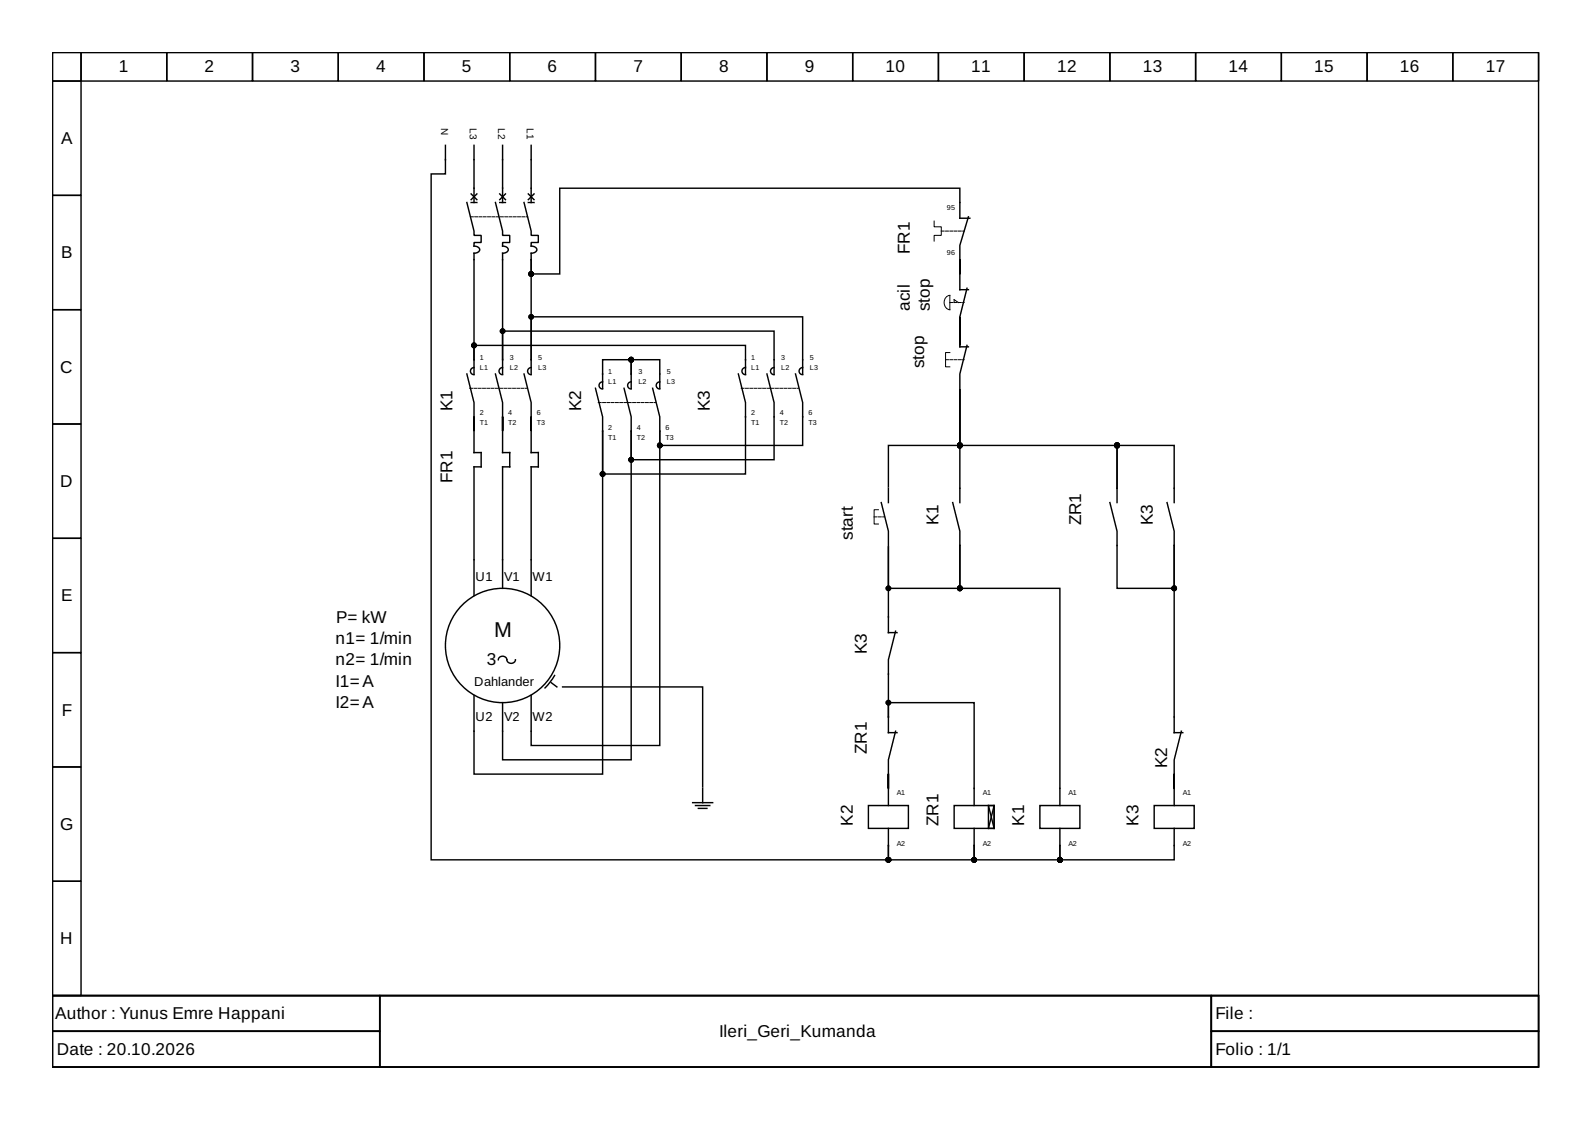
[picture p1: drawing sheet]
<svg xmlns="http://www.w3.org/2000/svg" width="297mm" height="210mm" viewBox="0 0 297 210" stroke-linecap="round" stroke-linejoin="round" font-family="sans-serif">
<g fill="none" stroke="#000" stroke-width=".27">
<path d="M9.8 9.8h277.3v176h-277.3zM9.8 9.8h5.3v5.3h-5.3zM9.8 15.1h5.3v21.4h-5.3zM15.1 9.8h16v5.3h-16zM31.1 9.8h16v5.3h-16zM47.1 9.8h16v5.3h-16zM63.1 9.8h16v5.3h-16zM79.1 9.8h16v5.3h-16zM95.1 9.8h16v5.3h-16zM111.1 9.8h16v5.3h-16zM127.1 9.8h16v5.3h-16zM143.1 9.8h16v5.3h-16z"/>
<path d="M159.1 9.8h16v5.3h-16zM175.1 9.8h16v5.3h-16zM191.1 9.8h16v5.3h-16zM207.1 9.8h16v5.3h-16zM223.1 9.8h16v5.3h-16zM239.1 9.8h16v5.3h-16zM255.1 9.8h16v5.3h-16zM271.1 9.8h16v5.3h-16zM9.8 36.5h5.3v21.3h-5.3zM83.1 27.1v5.4h-2.7v127.9h85.4v-2.6M87.1 37.8l1.3 5.3v.8h1.4v1.3h-1.4v.7a.8 .8 0 0 1 1 .9l-.5 .4h-.5v19.9M87.9 36.2l1.1 1.1"/>
<path d="M87.9 37.8h1.1M88.4 27.1v10.7M89 36.2l-1.1 1.1M92.4 37.8l1.4 5.3v.8h1.3v1.3h-1.3v.7a.8 .8 0 0 1 1 .9l-.6 .4h-.4v19.9M93.2 36.2l1.1 1.1M93.2 37.8h1.1M93.8 27.1v10.7M94.3 36.2l-1.1 1.1M97.8 37.8l1.3 5.3v.8h1.3v1.3h-1.3v.7a.8 .8 0 0 1 1 .9l-.6 .4h-.4v1.2M98.6 36.2l1 1.1M98.6 37.8h1M99.1 27.1v10.7"/>
<path d="M99.6 36.2l-1 1.1M9.8 57.8h5.3v21.3h-5.3zM99.1 48.4v18.7M180.4 53.8l-1.3 5.3v2.7M180.7 40.5l-1.6 5.3v5.3v-2.7v5.6h1.6M181 40.7h-1.9v-5.6h-74.7v16h-5.3v-2.7M9.8 79.1h5.3v21.3h-5.3zM87.1 69.8l1.3 5.3v5.3v-2.6v2.4M88.4 68.6a.67 .67 0 0 0-.6 .6 .67 .67 0 0 0 .6 .7M88.4 67.1v2.7M88.4 67.1v-2.7h50.7v5.4M92.4 69.8l1.4 5.3v5.3v-2.6v2.4"/>
<path d="M93.8 68.6a.67 .67 0 0 0-.7 .6 .67 .67 0 0 0 .7 .7M93.8 67.1v2.7M93.8 67.1v-5.3h50.6v8M97.8 69.8l1.3 5.3v5.3v-2.6v2.4M99.1 68.6a.67 .67 0 0 0-.7 .6 .67 .67 0 0 0 .7 .7M99.1 67.1v2.7M99.1 67.1v-8h50.7v10.7M111.1 72.4l1.3 5.4v2.6M112.4 71.2a.67 .67 0 0 0-.6 .7 .67 .67 0 0 0 .6 .7M116.4 72.4l1.4 5.4v2.6M117.8 71.2a.67 .67 0 0 0-.7 .7 .67 .67 0 0 0 .7 .7M117.8 69.8v2.6"/>
<path d="M117.8 69.8v-2.7h-5.4v5.3M117.8 69.8v-2.7h5.3v5.3M121.8 72.4l1.3 5.4v2.6M123.1 71.2a.67 .67 0 0 0-.7 .7 .67 .67 0 0 0 .7 .7M137.8 69.8l1.3 5.3v13.3h-26.7v-8M139.1 68.6a.67 .67 0 0 0-.7 .6 .67 .67 0 0 0 .7 .7M143.1 69.8l1.3 5.3v10.7h-26.6v-5.4M144.4 68.6a.67 .67 0 0 0-.6 .6 .67 .67 0 0 0 .6 .7M148.4 69.8l1.4 5.3v8h-26.7v-2.7M149.8 68.6a.67 .67 0 0 0-.7 .6 .67 .67 0 0 0 .7 .7M179.1 72.7v10.4h-13.3v7.7M179.1 61.5v-2.4v5.3v-2.6"/>
<path d="M179.1 72.7v21.1M179.1 72.7v10.4h29.3v8M179.1 61.8v2.9h1.6M180.4 64.4l-1.3 5.4v2.6M88.4 80.4v4h1.4v2.7h-1.4v4M88.4 91.4v19.7M93.8 80.4v4h1.3v2.7h-1.3v4M93.8 91.4v18.4M99.1 80.4v4h1.3v2.7h-1.3v4M99.1 91.4v19.7M112.4 80.4v64h-24v-14.6M117.8 80.4v61.4h-24v-10.7"/>
<path d="M123.1 80.4v58.7h-24v-9.3M164.4 93.8l1.4 5.3v2.7M165.8 91.1v2.7M177.8 93.8l1.3 5.3v2.7M207.1 93.8l1.3 5.3v10.7h10.7v-8M208.4 91.1v2.7M208.4 91.1v-8h10.7v10.7M217.8 93.8l1.3 5.3v2.7M9.8 100.4h5.3v21.4h-5.3zM167.1 117.8l-1.3 5.3v10.7M179.1 101.8v8h-13.3v-7.8v16h1.6M179.1 101.8v8h18.7v40.5"/>
<path d="M219.1 101.8v34.9h1.6M9.8 121.8h5.3v21.3h-5.3zM94.6 123.1a.82 .82 0 0 0-.8-.7 .82 .82 0 0 0-.8 .7M94.6 123.1a.81 .81 0 0 0 .8 .7 .81 .81 0 0 0 .8-.7M102.8 127.4l1.1 .8M103.5 126l-.8 1.3-1 1.1M105 128.2h26.1v18.6M165.8 133.8v2.9h1.6M165.8 133.8v-2.7h16v19.2M167.1 136.4l-1.3 5.4v8.5M220.4 136.4l-1.3 5.4v8.5M9.8 143.1h5.3v21.3h-5.3z"/>
<path d="M129.2 149.8h3.8M129.8 150.3h2.6M130.3 150.8h1.6M131.1 147.1v2.7M162 150.3h7.5v4.3h-7.5zM165.8 154.6v3.2M165.8 157.8v2.6h16v-2.6M178 150.3h7.5v4.3h-7.5zM181.8 154.6v3.2M181.8 157.8v2.6h16v-2.6M184.4 150.3h1.1v4.3h-1.1zM184.4 150.3l1.1 4.3"/>
<path d="M185.5 150.3l-1.1 4.3M194 150.3h7.5v4.3h-7.5zM197.8 154.6v3.2M215.4 150.3h7.4v4.3h-7.4zM219.1 154.6v5.8h-21.3v-2.6M9.8 164.4h5.3v21.4h-5.3zM9.8 185.8h277.3v13.3h-277.3zM9.8 185.8h61v6.6h-61zM9.8 192.4h61v6.7h-61zM70.8 185.8h155.2v13.3h-155.2zM226 185.8h61.1v6.6h-61.1zM226 192.4h61.1v6.7h-61.1z"/>
<circle cx="93.8" cy="120.4" r="10.7"/>
</g>
<path d="M87.8 40.5h10.6M175.6 43.1h4.3M177.2 56.4h2.7M87.6 72.4h10.7M111.6 75.1h10.7M138.3 72.4h10.7M176.4 67.1h3.5M163.1 96.4h1.9" fill="none" stroke="#000" stroke-width=".19" stroke-dasharray=".5 .3"/>
<path d="M174.3 41.3v1h1.3v1.6h-1.3v1.1M176.6 55.4l.6-.3v2.7a1.41 1.41 0 0 1-.6-2.4zM178 56.4v-.5l.8 .5M177.2 65.8h-.8v2.6h.8M163.9 95.1h-.8v2.7h.8" fill="none" stroke="#000" stroke-width=".19"/>
<g fill="#000" stroke="#000" stroke-width=".27">
<circle cx="99.1" cy="59.1" r=".4"/>
<circle cx="99.1" cy="51.1" r=".4"/>
<circle cx="88.4" cy="64.4" r=".4"/>
<circle cx="93.8" cy="61.8" r=".4"/>
<circle cx="117.8" cy="67.1" r=".4"/>
<circle cx="112.4" cy="88.4" r=".4"/>
<circle cx="117.8" cy="85.8" r=".4"/>
<circle cx="123.1" cy="83.1" r=".4"/>
<circle cx="179.1" cy="83.1" r=".4"/>
<circle cx="208.4" cy="83.1" r=".4"/>
<circle cx="165.8" cy="109.8" r=".4"/>
<circle cx="179.1" cy="109.8" r=".4"/>
<circle cx="219.1" cy="109.8" r=".4"/>
<circle cx="165.8" cy="131.1" r=".4"/>
<circle cx="165.8" cy="160.4" r=".4"/>
<circle cx="181.8" cy="160.4" r=".4"/>
<circle cx="197.8" cy="160.4" r=".4"/>
</g>
<text font-size="4" x="92.2" y="118.8">M</text>
<g font-size="3.2">
<text x="22.2" y="13.5">1</text>
<text x="38.2" y="13.5">2</text>
<text x="54.2" y="13.5">3</text>
<text x="70.2" y="13.5">4</text>
<text x="86.2" y="13.5">5</text>
<text x="102.2" y="13.5">6</text>
<text x="118.2" y="13.5">7</text>
<text x="134.2" y="13.5">8</text>
<text x="150.2" y="13.5">9</text>
<text x="165.2" y="13.5">10</text>
<text x="181.2" y="13.5">11</text>
<text x="197.2" y="13.5">12</text>
<text x="213.2" y="13.5">13</text>
<text x="229.2" y="13.5">14</text>
<text x="245.2" y="13.5">15</text>
<text x="261.2" y="13.5">16</text>
<text x="277.2" y="13.5">17</text>
<text x="11.4" y="26.9">A</text>
<text x="169.8" y="47.4" transform="rotate(-90 169.8 47.4)">FR1</text>
<text x="11.4" y="48.2">B</text>
<text x="169.8" y="58" transform="rotate(-90 169.8 58)">acil</text>
<text x="173.5" y="58" transform="rotate(-90 173.5 58)">stop</text>
<text x="11.3" y="69.5">C</text>
<text x="172.4" y="68.7" transform="rotate(-90 172.4 68.7)">stop</text>
<text x="84.4" y="76.7" transform="rotate(-90 84.4 76.7)">K1</text>
<text x="108.4" y="76.7" transform="rotate(-90 108.4 76.7)">K2</text>
<text x="132.4" y="76.7" transform="rotate(-90 132.4 76.7)">K3</text>
<text x="11.3" y="90.8">D</text>
<text x="84.4" y="90" transform="rotate(-90 84.4 90)">FR1</text>
<text x="159.1" y="100.7" transform="rotate(-90 159.1 100.7)">start</text>
<text x="175.1" y="98" transform="rotate(-90 175.1 98)">K1</text>
<text x="201.8" y="98" transform="rotate(-90 201.8 98)">ZR1</text>
<text x="215.1" y="98" transform="rotate(-90 215.1 98)">K3</text>
<text x="11.4" y="112.2">E</text>
<text x="62.7" y="116.2">P= kW</text>
<text x="62.6" y="120.2">n1= 1/min</text>
<text x="62.6" y="124.2">n2= 1/min</text>
<text x="90.8" y="124.2">3</text>
<text x="161.8" y="122" transform="rotate(-90 161.8 122)">K3</text>
<text x="62.6" y="128.2">I1=A</text>
<text x="11.5" y="133.5">F</text>
<text x="62.6" y="132.2">I2=A</text>
<text x="161.8" y="140.7" transform="rotate(-90 161.8 140.7)">ZR1</text>
<text x="217.8" y="143.4" transform="rotate(-90 217.8 143.4)">K2</text>
<text x="11.3" y="154.8">G</text>
<text x="159.1" y="154" transform="rotate(-90 159.1 154)">K2</text>
<text x="175.1" y="154" transform="rotate(-90 175.1 154)">ZR1</text>
<text x="191.1" y="154" transform="rotate(-90 191.1 154)">K1</text>
<text x="212.4" y="154" transform="rotate(-90 212.4 154)">K3</text>
<text x="11.3" y="176.2">H</text>
<text x="10.3" y="190.2">Author : Yunus Emre Happani</text>
<text x="226.8" y="190.2">File :</text>
<text x="10.6" y="196.8">Date : 20.10.2026</text>
<text x="134.2" y="193.5">Ileri_Geri_Kumanda</text>
<text x="226.8" y="196.8">Folio : 1/1</text>
</g>
<g font-size="2.4">
<text x="88.7" y="108.4">U1</text>
<text x="94" y="108.4">V1</text>
<text x="99.4" y="108.4">W1</text>
<text x="88.4" y="127.9">Dahlander</text>
<text x="88.7" y="134.6">U2</text>
<text x="94" y="134.6">V2</text>
<text x="99.4" y="134.6">W2</text>
</g>
<g font-size="1.9">
<text x="82.3" y="23.9" transform="rotate(90 82.3 23.9)">N</text>
<text x="87.6" y="23.9" transform="rotate(90 87.6 23.9)">L3</text>
<text x="93" y="23.9" transform="rotate(90 93 23.9)">L2</text>
<text x="98.3" y="23.9" transform="rotate(90 98.3 23.9)">L1</text>
</g>
<g font-size="1.3">
<text x="176.7" y="39.1">95</text>
<text x="176.7" y="47.6">96</text>
<text x="89.5" y="67.1">1</text>
<text x="89.5" y="69">L1</text>
<text x="95.1" y="67.1">3</text>
<text x="95.1" y="69">L2</text>
<text x="100.4" y="67.1">5</text>
<text x="100.4" y="69">L3</text>
<text x="113.5" y="69.8">1</text>
<text x="113.5" y="71.6">L1</text>
<text x="119.1" y="69.8">3</text>
<text x="119.1" y="71.6">L2</text>
<text x="124.4" y="69.8">5</text>
<text x="124.4" y="71.6">L3</text>
<text x="140.2" y="67.1">1</text>
<text x="140.2" y="69">L1</text>
<text x="145.8" y="67.1">3</text>
<text x="145.8" y="69">L2</text>
<text x="151.1" y="67.1">5</text>
<text x="151.1" y="69">L3</text>
<text x="89.5" y="77.5">2</text>
<text x="94.8" y="77.5">4</text>
<text x="100.2" y="77.5">6</text>
<text x="140.2" y="77.5">2</text>
<text x="145.5" y="77.5">4</text>
<text x="150.8" y="77.5">6</text>
<text x="89.5" y="79.4">T1</text>
<text x="94.8" y="79.4">T2</text>
<text x="100.2" y="79.4">T3</text>
<text x="113.5" y="80.2">2</text>
<text x="113.5" y="82">T1</text>
<text x="118.8" y="80.2">4</text>
<text x="118.8" y="82">T2</text>
<text x="124.2" y="80.2">6</text>
<text x="124.2" y="82">T3</text>
<text x="140.2" y="79.4">T1</text>
<text x="145.5" y="79.4">T2</text>
<text x="150.8" y="79.4">T3</text>
<text x="167.4" y="148.3">A1</text>
<text x="183.4" y="148.3">A1</text>
<text x="199.4" y="148.3">A1</text>
<text x="220.7" y="148.3">A1</text>
<text x="167.4" y="157.8">A2</text>
<text x="183.4" y="157.8">A2</text>
<text x="199.4" y="157.8">A2</text>
<text x="220.7" y="157.8">A2</text>
</g>
</svg>
